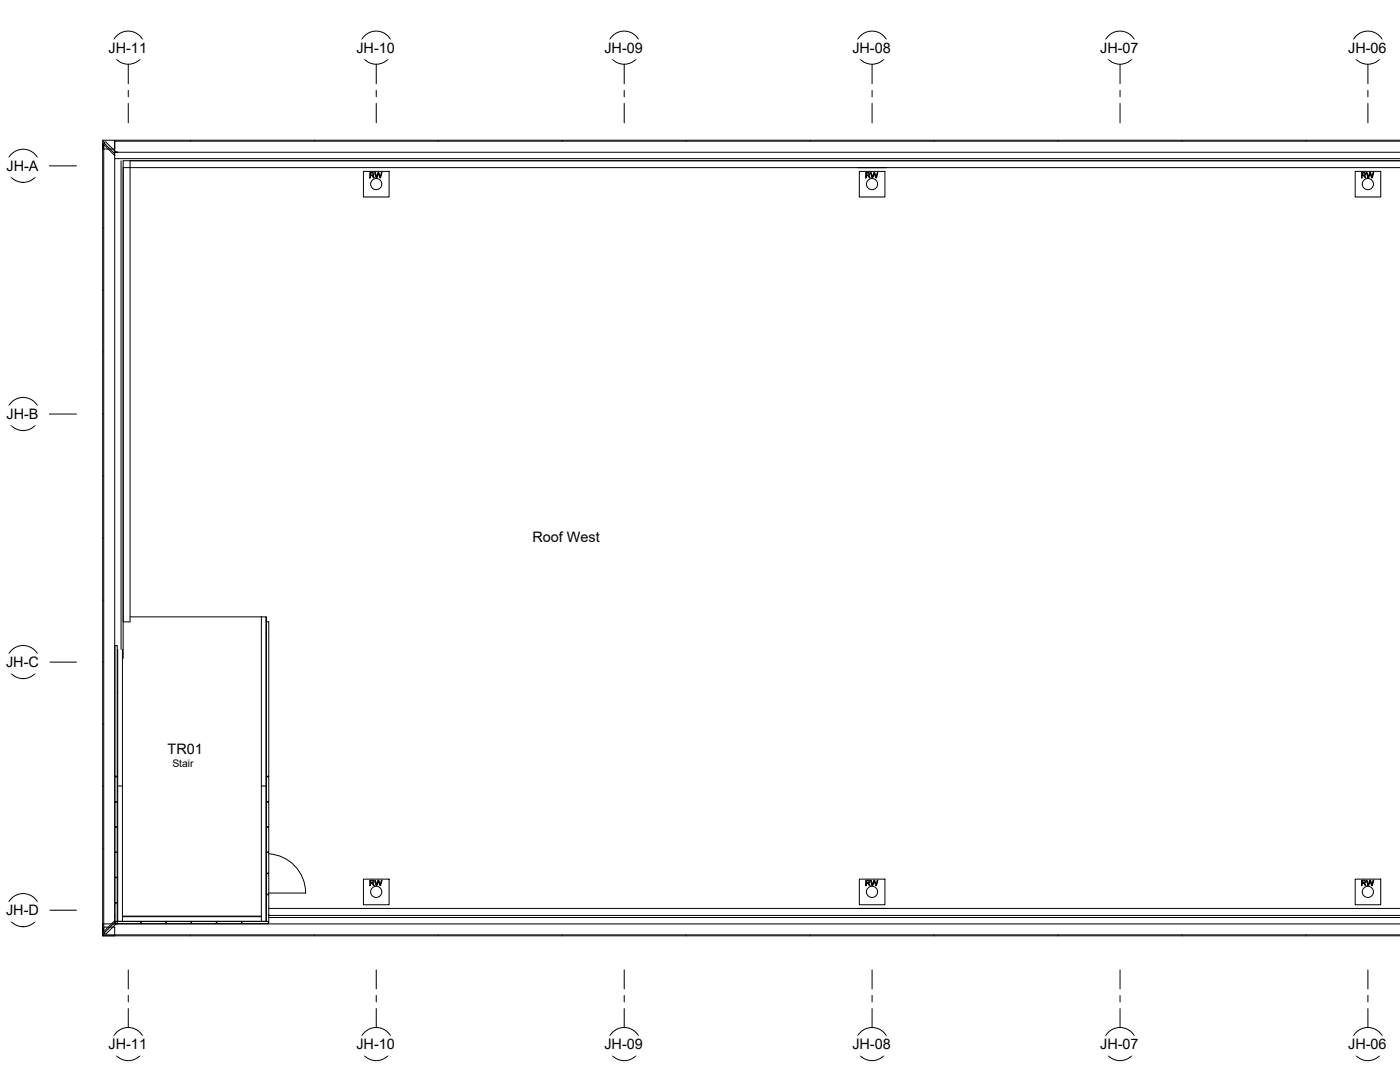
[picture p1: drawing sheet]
<svg xmlns="http://www.w3.org/2000/svg" width="567mm" height="437mm" viewBox="0 0 567 437" stroke-linecap="round" stroke-linejoin="round" font-family="sans-serif">
<!-- layer: A-WALL -->
<g fill="none" stroke="#000" stroke-width=".41">
<path d="M46.5 62.9v.1M46.5 64.2h521M49.1 65.1v197.9M52.7 65.1v186.7h-2.8v-186.7h517.6M567.5 61.7h-521l.1 304.8M567.5 67.9h-517.6v198.7M107.8 249.8h.2v2M107.8 256.4h.2M47.7 263v110.1h60.1v-123.3h-1.9v123.3M49.6 263v110.1M47.5 280.6h.2M47.5 314.4v.2"/>
<path d="M47.7 318.3h1.9M105.9 318.3h1.9M108 314.4v.2M47.5 320.4h.2M47.5 324.6v.2M47.5 334.8v.2M107.8 320.4h.2M108 324.6v.2M108 334.8v.2M47.5 345v.2M47.5 355.2v.2M108 345v.2"/>
<path d="M108 353.6v.2M46.5 371.5h.1M46.6 370.7l-.1 3.4h521M47.5 365.5v.2M49.6 371.2h56.3M108 362.1v.2M108.9 370.7h.1M108.9 370.7h458.6M108.9 371.5h458.6M108.9 367.9h458.6"/>
</g>
<!-- layer: A-DOOR -->
<path d="M108.9 345.7a15.9 15.9 0 0 1 15 15.9h-15" fill="none" stroke="#000" stroke-width=".41"/>
<!-- layer: A-GLAZ-CWMG -->
<path d="M42 56.8v3.5M43 57.6h-.5v.6l3.9 4 .1 .8-4.5-4.5v318.8l4.5-4.5M46.5 56.8h521M567.5 57.2h-521v4.5h1.3l-.8-.1-4-4M41.6 60.3h4.9v-3.5h-4.9v322.1h4.9v-3.5h-4.5v3.5M41.6 378.6h525.9M46.5 374.1h-4.9v4.8h525.9M46.5 372.8l-.1 .8-3.9 4M46.5 366.5v4.2M47.8 374.1l-.8 .1-4 3.9h-.5v-.6" fill="none" stroke="#000" stroke-width=".41"/>
<!-- layer: A-GLAZ-CURT -->
<g fill="none" stroke="#000" stroke-width=".41">
<path d="M108 251.8h.9v62.6h-.9zM46.6 261.4h.9v53h-.9zM46.6 314.6h.9v10h-.9zM46.6 314.3h.9M108 314.6h.9v10h-.9zM108 314.3h.9M46.6 335h.9v10h-.9zM46.6 324.8h.9v10h-.9zM108 335h.9v10h-.9zM108 324.8h.9v10h-.9zM46.6 355.4h.9v10.1h-.9zM46.6 345.2h.9v10h-.9z"/>
<path d="M108 353.8h.9v8.3h-.9zM108 345.2h.9v8.4h-.9zM46.6 365.7h.9v8.2h-.9zM46.7 373.1h10.3v.9h-10.3zM57.2 373.1h10v.9h-10zM67.4 373.1h10v.9h-10zM77.6 373.1h10.1v.9h-10.1zM87.8 373.1h10.1v.9h-10.1zM98 373.1h10.8v.9h-10.8zM108 373.1v-10.8h.9l-.1 11.6"/>
</g>
<!-- layer: P-SANR-FIXT -->
<g fill="none" stroke="#000" stroke-width=".41">
<path d="M147.3 69.4h10.4v10.4h-10.4zM149.9 69.9l1.6 .2 .1 .6-.6 .4 .7 1-1.1-1h-.4v1h-.3zM150.2 70.1l1 .2 .1 .4-1.1 .1zM151.9 69.9h.3l.4 1.8 .6-1.8h.3l.6 1.8 .5-1.8h.3l-.7 2.2h-.2l-.7-2-.5 2h-.4zM347.6 67.9h11.7M348.3 69.4h10.4v10.4h-10.4zM350.9 69.9l1.6 .2-.1 .7-.4 .3 .7 1-1.1-1h-.5v1h-.2zM351.1 70.1l.9 .1 .3 .3-.3 .3h-.9zM352.8 69.9h.3l.5 1.8 .5-1.8h.4l.6 1.8 .4-1.8h.3l-.6 2.2h-.3l-.6-2-.6 2h-.3zM549.2 69.4h10.4v10.4h-10.4zM551.8 69.9l1.5 .1 .2 .7-.6 .4 .7 1-1-1h-.5v1h-.3zM552.1 70.1l.9 .1 .3 .3-.3 .3h-.9z"/>
<path d="M553.8 69.9h.3l.4 1.8 .6-1.8h.4l.6 1.8 .4-1.8h.3l-.6 2.2h-.3l-.6-2-.6 2h-.3zM147.3 356h10.4v10.4h-10.4zM149.9 356.5l1.6 .2 .1 .6-.6 .4 .7 .9-1.1-.9h-.4v.9h-.3zM150.2 356.7l1 .1 .1 .5-1.1 .1zM151.9 356.5h.3l.4 1.8 .6-1.8h.3l.6 1.8 .5-1.8h.3l-.7 2.1h-.2l-.7-1.9-.5 1.9h-.4zM348.3 356h10.4v10.4h-10.4zM350.9 356.5l1.6 .2-.1 .7-.4 .3 .7 .9-1.1-.9h-.5v.9h-.2zM351.1 356.7l1.1 .1 .1 .3-.3 .3h-.9zM352.8 356.5h.3l.5 1.8 .5-1.8h.4l.6 1.8 .4-1.8h.3l-.6 2.1h-.3l-.6-1.9-.6 1.9h-.3zM549.2 356h10.4v10.4h-10.4zM551.8 356.5l1.5 .1 .2 .7-.6 .4 .7 .9-1-.9h-.5v.9h-.3zM552.1 356.7l1 .1 .2 .3-.3 .3h-.9z"/>
<path d="M553.8 356.5h.3l.4 1.8 .6-1.8h.4l.6 1.8 .4-1.8h.3l-.6 2.1h-.3l-.6-1.9-.6 1.9h-.3zM347.6 367.9h11.7"/>
<circle cx="152.5" cy="74.5" r="2.27"/>
<circle cx="353.4" cy="74.5" r="2.27"/>
<circle cx="554.4" cy="74.5" r="2.27"/>
<circle cx="152.5" cy="361.1" r="2.27"/>
<circle cx="353.4" cy="361.1" r="2.27"/>
<circle cx="554.4" cy="361.1" r="2.27"/>
</g>
<!-- layer: A-ROOF -->
<path d="M52.7 249.8h53.2M49.6 371h56.3" fill="none" stroke="#000" stroke-width=".41"/>
<!-- layer: S-GRID-IDEN -->
<g fill="none" stroke="#000" stroke-width=".41">
<circle cx="52" cy="19.3" r="6.7"/>
<circle cx="152.5" cy="19.3" r="6.7"/>
<circle cx="253" cy="19.3" r="6.7"/>
<circle cx="353.4" cy="19.3" r="6.7"/>
<circle cx="453.9" cy="19.3" r="6.7"/>
<circle cx="554.4" cy="19.3" r="6.7"/>
<circle cx="9.4" cy="67.1" r="6.7"/>
<circle cx="9.4" cy="167.6" r="6.7"/>
<circle cx="9.4" cy="268.1" r="6.7"/>
<circle cx="9.4" cy="368.6" r="6.7"/>
<circle cx="52" cy="422.8" r="6.7"/>
<circle cx="152.5" cy="422.8" r="6.7"/>
<circle cx="253" cy="422.8" r="6.7"/>
<circle cx="353.4" cy="422.8" r="6.7"/>
<circle cx="453.9" cy="422.8" r="6.7"/>
<circle cx="554.4" cy="422.8" r="6.7"/>
</g>
<g fill="#fff" stroke="#fff" stroke-width=".41">
<path d="M545.5 16.1v7.7l21-7.7zM545.5 23.8l21-7.7v7.7z"/>
<path d="M445 16.1v7.7l21.1-7.7zM445 23.8l21.1-7.7v7.7z"/>
<path d="M344.6 16.1v7.7l21-7.7zM344.6 23.8l21-7.7v7.7z"/>
<path d="M244.1 16.1v7.7l21-7.7zM244.1 23.8l21-7.7v7.7z"/>
<path d="M143.6 16.1v7.7l21-7.7zM143.6 23.8l21-7.7v7.7z"/>
<path d="M43.1 16.1v7.7l21-7.7zM43.1 23.8l21-7.7v7.7z"/>
<path d="M1.7 63.9v7.7l18-7.7zM1.7 71.6l18-7.7v7.7z"/>
<path d="M1.7 164.4v7.7l18-7.7zM1.7 172.1l18-7.7v7.7z"/>
<path d="M1.6 264.9v7.7l18.3-7.7zM1.6 272.6l18.3-7.7v7.7z"/>
<path d="M1.6 365.4v7.6l18.3-7.6zM1.6 373l18.3-7.6v7.6z"/>
<path d="M545.5 419.6v7.7l21-7.7zM545.5 427.3l21-7.7v7.7z"/>
<path d="M445 419.6v7.7l21.1-7.7zM445 427.3l21.1-7.7v7.7z"/>
<path d="M344.6 419.6v7.7l21-7.7zM344.6 427.3l21-7.7v7.7z"/>
<path d="M244.1 419.6v7.7l21-7.7zM244.1 427.3l21-7.7v7.7z"/>
<path d="M143.6 419.6v7.7l21-7.7zM143.6 427.3l21-7.7v7.7z"/>
<path d="M43.1 419.6v7.7l21-7.7zM43.1 427.3l21-7.7v7.7z"/>
</g>
<!-- layer: S-GRID -->
<g fill="none" stroke="#000" stroke-width=".41">
<path d="M52 26v7.9M52 36.6v2.6M152.5 26v7.9M152.5 36.6v2.6M253 26v7.9M253 36.6v2.6M353.4 26v7.9M353.4 36.6v2.6M453.9 26v7.9M453.9 36.6v2.6M554.4 26v7.9M554.4 36.6v2.6"/>
<path d="M52 41.9v7.9M152.5 41.9v7.9M253 41.9v7.9M353.4 41.9v7.9M453.9 41.9v7.9M554.4 41.9v7.9M16.1 67.2h14.9M16.1 167.7h14.9M16.1 268.1h14.9M16.1 368.6h14.9M52 392.7v7.8M152.5 392.7v7.8"/>
<path d="M253 392.7v7.8M353.4 392.7v7.8M453.9 392.7v7.8M554.4 392.7v7.8M52 403.1v2.6M52 408.4v7.7M152.5 403.1v2.6M152.5 408.4v7.7M253 403.1v2.6M253 408.4v7.7M353.4 403.1v2.6M353.4 408.4v7.7"/>
<path d="M453.9 403.1v2.6M453.9 408.4v7.7M554.4 403.1v2.6M554.4 408.4v7.7"/>
</g>
<g font-size="5.8">
<text x="44" y="21.4">JH-11</text>
<text x="144.4" y="21.4">JH-10</text>
<text x="244.9" y="21.4">JH-09</text>
<text x="345.4" y="21.4">JH-08</text>
<text x="445.9" y="21.4">JH-07</text>
<text x="546.4" y="21.4">JH-06</text>
<text x="2.6" y="69.2">JH-A</text>
<text x="2.6" y="169.6">JH-B</text>
<text x="215.8" y="219.3">Roof West</text>
<text x="2.5" y="270.1">JH-C</text>
<text x="67.9" y="305.5">TR01</text>
<text x="2.5" y="370.6">JH-D</text>
<text x="44" y="424.8">JH-11</text>
<text x="144.4" y="424.8">JH-10</text>
<text x="244.9" y="424.8">JH-09</text>
<text x="345.4" y="424.8">JH-08</text>
<text x="445.9" y="424.8">JH-07</text>
<text x="546.4" y="424.8">JH-06</text>
</g>
<text font-size="4.2" x="69.9" y="310.5">Stair</text>
</svg>
